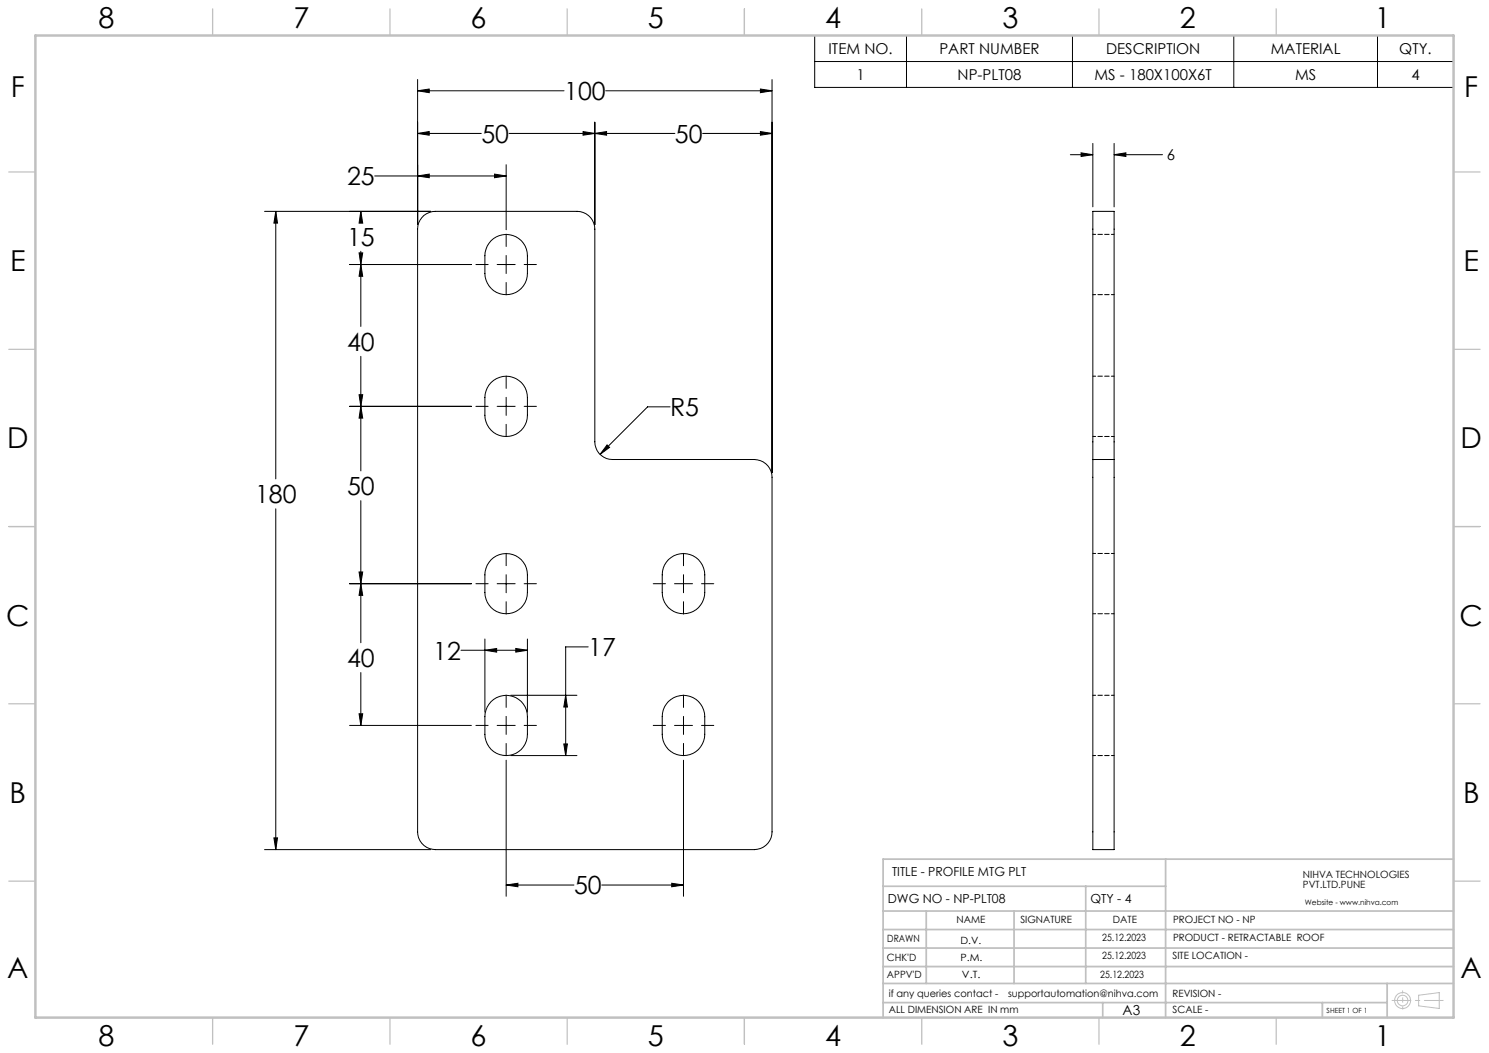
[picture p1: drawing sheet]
<svg xmlns="http://www.w3.org/2000/svg" width="420mm" height="297mm" viewBox="0 0 420 297" stroke-linecap="round" stroke-linejoin="round" font-family="sans-serif">
<g fill="none" stroke="#c0c0c0" stroke-width=".28">
<path d="M400.2 280.7l5.8-.7v4.4l-5.8-.7z"/>
<circle cx="395.6" cy="282.2" r="2.26"/>
<circle cx="395.6" cy="282.2" r="1.49"/>
</g>
<g fill="none" stroke="#000" stroke-width=".28">
<path d="M229.8 10h180.2v14.7h-180.2zM229.8 17.4h180.2M255.7 10v14.7M302.5 10v14.7M348 10v14.7M388.5 10v14.7M117.8 37.6l3.3-.5v1zM117.8 25.6l3.3-.5v1zM117.8 22.4v41M117.8 37.6h17.9M117.8 25.6h41.3M143.6 37.6h46.8"/>
<path d="M164.5 37.1l3.3 .5-3.3 .5zM167.8 37.6l3.3-.5v1zM167.8 34.5v28.9M170.9 25.6h46.9M198.2 37.6h19.6M214.5 37.1l3.3 .5-3.3 .5zM214.5 25.1l3.3 .5-3.3 .5zM217.8 22.4v110.9M74.6 59.6h46.9M77.8 59.6l.5 3.3h-1zM77.8 59.6v75.5M101.8 59.6l.5 3.3h-1z"/>
<path d="M101.8 59.6v2.9M105.7 49.6h37.1M117.8 49.6l3.3-.5v1zM139.5 49.1l3.3 .5-3.3 .5zM142.8 46.5v18.3M301.9 43.6h6.4M304.9 43.1l3.4 .5-3.4 .5zM308.3 40.5v17.8M314.3 43.6l3.3-.5v1zM314.3 40.5v17.8M314.3 43.6h13.6M98.6 74.6h34.4"/>
<path d="M101.3 71.3h1l-.5 3.3zM101.8 74.6l.5 3.3h-1zM101.8 70.9v21.2M119.6 60.8a5.4 5.4 0 0 1 3.2-1.2h40a5 5 0 0 1 5 5v60a5 5 0 0 0 5 5h40a5 5 0 0 1 5 5v100a5 5 0 0 1-5 5h-90a5 5 0 0 1-5-5v-170a4.9 4.9 0 0 1 1.8-3.8zM134.2 74.6h3.5M138.5 67.9a6 6 0 0 1 6.6-1.3 6 6 0 0 1 3.7 5.5v5a6 6 0 0 1-6 6 6 6 0 0 1-6-6v-5a6.3 6.3 0 0 1 1.7-4.2zM140.2 74.6h5.1M142.8 66.1v3.4M142.8 72.1v5M142.8 79.7v3.4M147.8 74.6h3.5M98.6 114.6h34.4"/>
<path d="M101.3 111.3h1l-.5 3.3zM101.8 114.6l.5 3.3h-1zM101.8 100.5v32.3M134.2 114.6h3.5M138.5 107.9a6 6 0 0 1 6.6-1.3 6 6 0 0 1 3.7 5.5v5a6 6 0 0 1-6 6 6 6 0 0 1-6-6v-5a6.3 6.3 0 0 1 1.7-4.2zM140.2 114.6h5.1M142.8 106.1v3.4M142.8 112.1v5.1M142.8 119.7v3.5M147.8 114.6h3.5M189 114.8h-6.3l-13.4 13.4M171.2 125.5l.7 .7-2.6 2z"/>
<path d="M308.3 129.6v110h6v-110M308.3 129.6v-70h6v70M308.3 129.6h6M77.8 143.5v96.1M101.8 141.2v40.1M138.5 157.9a6 6 0 0 1 6.6-1.3 6 6 0 0 1 3.7 5.5v5a6 6 0 0 1-6 6 6 6 0 0 1-6-6v-5a6.3 6.3 0 0 1 1.7-4.2zM142.8 156.1v3.5M188.5 157.9a6 6 0 0 1 6.6-1.3 6 6 0 0 1 3.7 5.5v5a6 6 0 0 1-6 6 6 6 0 0 1-6-6v-5a6 6 0 0 1 1.7-4.2zM192.8 156.1v3.5M98.6 164.6h34.4M101.3 161.3h1l-.5 3.3zM101.8 164.6l.5 3.3h-1z"/>
<path d="M134.2 164.6h3.5M140.2 164.6h5.1M142.8 162.1v5.1M142.8 169.7v3.5M147.8 164.6h3.5M184.3 164.6h3.4M190.3 164.6h5M192.8 162.1v5.1M192.8 169.7v3.5M197.9 164.6h3.4M101.8 189.7v14.9M130 183.4h18.8"/>
<path d="M136.8 183.4l3.3-.5v1zM136.8 180.2v20.7M138.5 197.9a6 6 0 0 1 6.6-1.3 6 6 0 0 1 3.7 5.5v5a6 6 0 0 1-6 6 6 6 0 0 1-6-6v-5a6.3 6.3 0 0 1 1.7-4.2zM142.8 196.1v3.4M144 196.1h18.7M145.5 182.9l3.3 .5-3.3 .5zM148.8 180.2v20.7M159.6 196.1l.5 3.3h-1.1zM165.9 182.5h-6.3v30.6M188.5 197.9a6 6 0 0 1 6.6-1.3 6 6 0 0 1 3.7 5.5v5a6 6 0 0 1-6 6 6 6 0 0 1-6-6v-5a6 6 0 0 1 1.7-4.2zM192.8 196.1v3.4M98.6 204.6h34.4"/>
<path d="M101.3 201.3h1l-.5 3.3zM134.2 204.6h3.5M140.2 204.6h5.1M142.8 214.4v38.4M142.8 202.1v5M142.8 209.7v3.4M144 213.1h18.7M147.8 204.6h3.5M159 209.8h1.1l-.5 3.3zM184.3 204.6h3.4M190.3 204.6h5M192.8 214.4v38.4"/>
<path d="M192.8 202.1v5M192.8 209.7v3.4M197.9 204.6h3.4M74.6 239.6h46.9M77.3 236.3h1l-.5 3.3zM142.8 249.6l3.3-.5v1zM142.8 249.6h19.1M169.7 249.6h23.1M189.5 249.1l3.3 .5-3.3 .5z"/>
</g>
<path d="M392.7 282.2h14.4" fill="none" stroke="#c0c0c0" stroke-width=".28" stroke-dasharray="15.2 1.3 1.3 1.3" stroke-dashoffset="9.9"/>
<path d="M395.7 279.5v5.1" fill="none" stroke="#c0c0c0" stroke-width=".28" stroke-dasharray="15.2 1.3 1.3 1.3" stroke-dashoffset="14.6"/>
<g fill="none" stroke="#c0c0c0" stroke-width=".35">
<path d="M60 2.5v7.5M110 2.5v7.5M160 2.5v7.5M210 2.5v7.5M260 2.5v7.5M310 2.5v7.5M360 2.5v7.5M2.5 48.5h7.5M410 48.5h7.5M2.5 98.5h7.5M410 98.5h7.5M2.5 148.5h7.5"/>
<path d="M410 148.5h7.5M2.5 198.5h7.5M410 198.5h7.5M2.5 248.5h7.5M410 248.5h7.5M60 287v7.5M110 287v7.5M160 287v7.5M210 287v7.5M260 287v7.5M310 287v7.5M360 287v7.5"/>
</g>
<g fill="none" stroke="#c0c0c0" stroke-width=".5">
<path d="M249.1 257h160.9M249.1 250h79.7M261.3 257v20.4M286 257v20.4M306.2 250v27.4M328.8 242.3v44.7M410 242.3h-160.9v44.7M249.1 272.6h160.9M249.1 267.4h160.9M249.1 262.2h160.9M249.1 277.4h160.9M391.3 277.4v9.6"/>
<path d="M249.1 282.8h142.2M311 282.8v4.2M373 282.8v4.2"/>
</g>
<path d="M10 10h400v277h-400z" fill="none" stroke="#c0c0c0" stroke-width=".7"/>
<g fill="#000">
<path d="M117.8 37.6l3.3-.5v1zM164.5 37.1l3.3 .5-3.3 .5zM167.8 37.6l3.3-.5v1zM214.5 37.1l3.3 .5-3.3 .5zM117.8 25.6l3.3-.5v1zM214.5 25.1l3.3 .5-3.3 .5zM77.8 59.6l.5 3.3h-1zM77.3 236.3h1l-.5 3.3zM145.5 182.9l3.3 .5-3.3 .5zM136.8 183.4l3.3-.5v1zM159.6 196.1l.5 3.3h-1.1zM159 209.8h1.1l-.5 3.3zM139.5 49.1l3.3 .5-3.3 .5zM117.8 49.6l3.3-.5v1zM101.3 71.3h1l-.5 3.3zM101.8 59.6l.5 3.3h-1zM101.8 74.6l.5 3.3h-1zM101.3 111.3h1l-.5 3.3zM101.8 114.6l.5 3.3h-1zM101.3 161.3h1l-.5 3.3zM101.8 164.6l.5 3.3h-1zM101.3 201.3h1l-.5 3.3zM142.8 249.6l3.3-.5v1zM189.5 249.1l3.3 .5-3.3 .5zM171.2 125.5l-1.9 2.7 2.6-2z"/>
<path d="M304.9 43.1l3.4 .5-3.4 .5zM314.3 43.6l3.3-.5v1z"/>
</g>
<path d="M314.3 66.1h-6M308.3 83.1h6M314.3 106.1h-6M308.3 123.1h6M314.3 156.1h-6M308.3 173.1h6M314.3 196.1h-6M308.3 213.1h6" fill="none" stroke="#000" stroke-width=".28" stroke-dasharray="1.3 .6" stroke-dashoffset=".5"/>
<g font-size="8.1">
<text x="27.8" y="8">8</text>
<text x="82.8" y="8">7</text>
<text x="132.8" y="8">6</text>
<text x="182.8" y="8">5</text>
<text x="232.8" y="8">4</text>
<text x="282.8" y="8">3</text>
<text x="332.8" y="8">2</text>
<text x="387.8" y="8">1</text>
<text x="3" y="27.2">F</text>
<text x="413" y="27.2">F</text>
<text x="2.8" y="76.5">E</text>
<text x="412.8" y="76.5">E</text>
<text x="2" y="126.5">D</text>
<text x="412" y="126.5">D</text>
<text x="1.7" y="176.5">C</text>
<text x="411.7" y="176.5">C</text>
<text x="2.7" y="226.5">B</text>
<text x="412.7" y="226.5">B</text>
<text x="2" y="275.7">A</text>
<text x="412" y="275.7">A</text>
<text x="27.8" y="295">8</text>
<text x="82.8" y="295">7</text>
<text x="132.8" y="295">6</text>
<text x="182.8" y="295">5</text>
<text x="232.8" y="295">4</text>
<text x="282.8" y="295">3</text>
<text x="332.8" y="295">2</text>
<text x="387.8" y="295">1</text>
</g>
<g font-size="7.1">
<text x="159.1" y="28.3">100</text>
<text x="135.8" y="40.3">50</text>
<text x="190.4" y="40.3">50</text>
<text x="97.9" y="52.3">25</text>
<text x="97.9" y="69.3">15</text>
<text x="97.9" y="98.9">40</text>
<text x="189" y="117.4">R5</text>
<text x="71.9" y="141.9">180</text>
<text x="97.9" y="139.7">50</text>
<text x="165.9" y="185.1">17</text>
<text x="97.9" y="188.2">40</text>
<text x="122.2" y="186.1">12</text>
<text x="161.9" y="252.3">50</text>
</g>
<g font-size="4.2">
<text x="233.7" y="15.2">ITEM NO.</text>
<text x="265" y="15.2">PART NUMBER</text>
<text x="312" y="15.2">DESCRIPTION</text>
<text x="358.5" y="15.2">MATERIAL</text>
<text x="394.7" y="15.2">QTY.</text>
<text x="241.6" y="22.5">1</text>
<text x="270.1" y="22.5">NP-PLT08</text>
<text x="308.7" y="22.5">MS - 180X100X6T</text>
<text x="365.3" y="22.5">MS</text>
<text x="398.1" y="22.5">4</text>
<text x="329.1" y="45.2">6</text>
</g>
<text font-size="3.9" x="316.7" y="286.4">A3</text>
<g font-size="3.5">
<text x="251.6" y="247.2">TITLE - PROFILE MTG PLT</text>
<text x="250.4" y="254.8">DWG NO - NP-PLT08</text>
<text x="307.6" y="254.8">QTY - 4</text>
</g>
<g font-size="2.8">
<text x="367.5" y="247.7">NIHVA TECHNOLOGIES</text>
<text x="367.5" y="250.5">PVT.LTD.PUNE</text>
<text x="269.8" y="260.4">NAME</text>
<text x="287.8" y="260.4">SIGNATURE</text>
<text x="313.9" y="260.5">DATE</text>
<text x="330.9" y="260.5">PROJECT NO - NP</text>
<text x="250.3" y="265.7">DRAWN</text>
<text x="270.9" y="266.1">D.V.</text>
<text x="310.9" y="265.5">25.12.2023</text>
<text x="330.9" y="265.5">PRODUCT - RETRACTABLE ROOF</text>
<text x="250.2" y="271.1">CHK'D</text>
<text x="250.2" y="275.8">APPV'D</text>
<text x="270.9" y="271.1">P.M.</text>
<text x="271.3" y="275.8">V.T.</text>
<text x="310.4" y="275.8">25.12.2023</text>
<text x="310.9" y="270.6">25.12.2023</text>
<text x="330.7" y="270.6">SITE LOCATION -</text>
<text x="250.7" y="281.1">if any queries contact -</text>
<text x="284.3" y="281.1">supportautomation@nihva.com</text>
<text x="330.7" y="281.1">REVISION -</text>
<text x="250.7" y="285.6">ALL DIMENSION ARE IN mm</text>
<text x="330.7" y="285.6">SCALE -</text>
</g>
<text font-size="2.1" x="368.1" y="255.1">Website - www.nihva.com</text>
<text font-size="2" x="374.2" y="285.6">SHEET 1 OF 1</text>
</svg>
